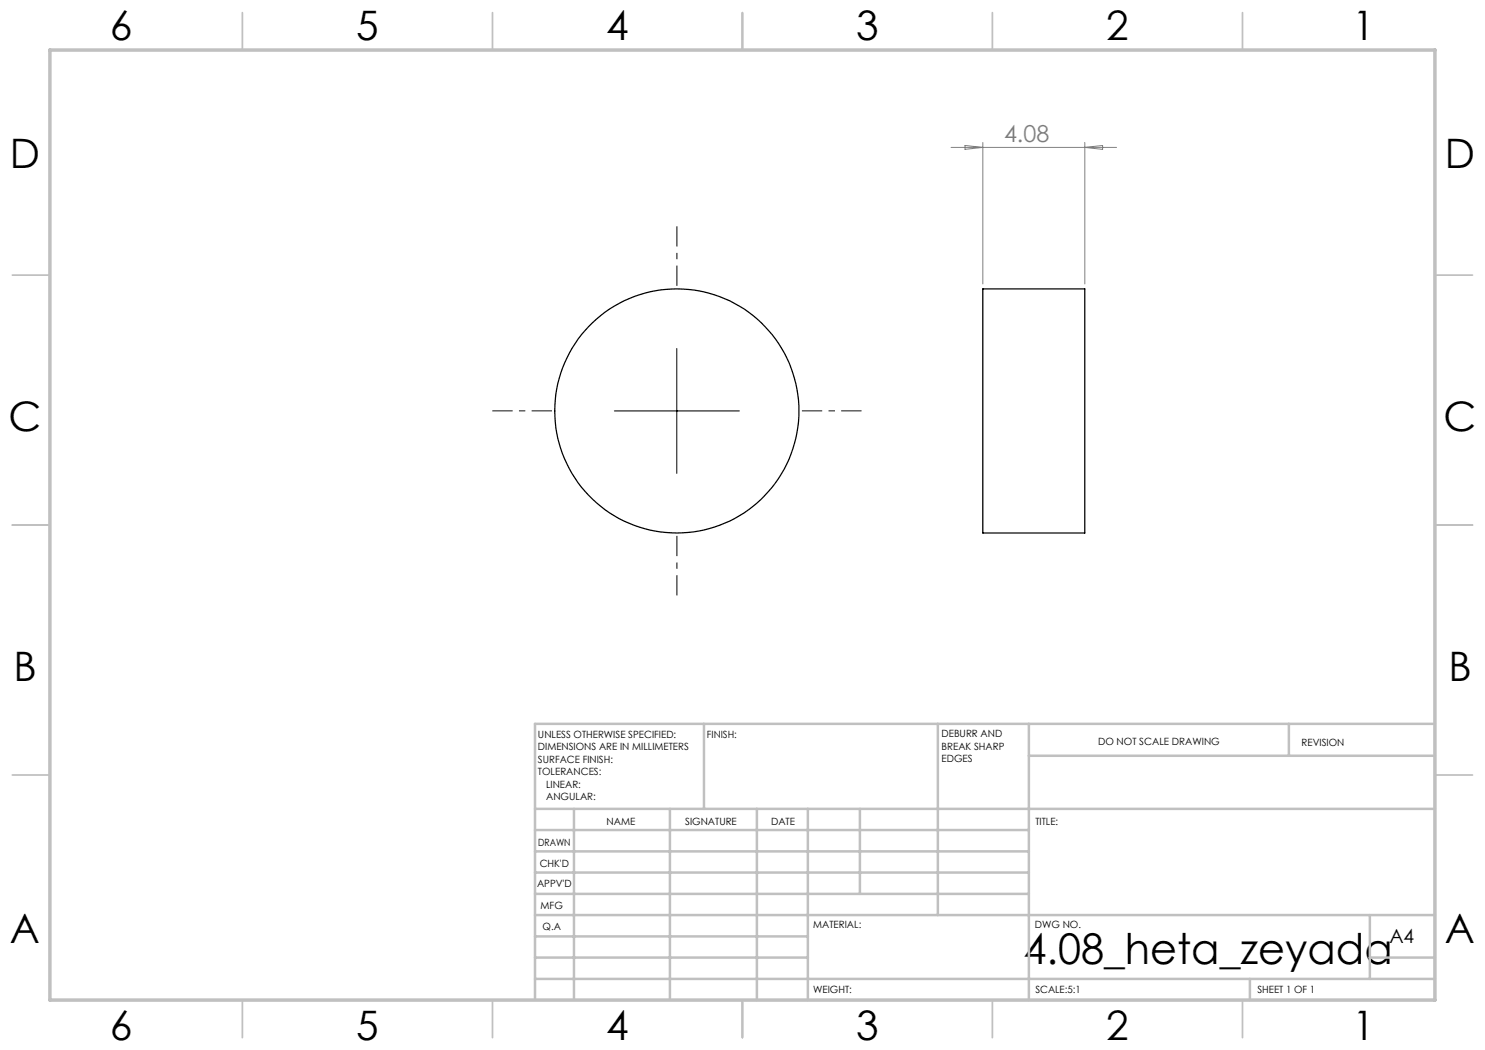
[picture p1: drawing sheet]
<svg xmlns="http://www.w3.org/2000/svg" width="297mm" height="210mm" viewBox="0 0 297 210" stroke-linecap="round" stroke-linejoin="round" font-family="sans-serif">
<g fill="none" stroke="#000" stroke-width=".25">
<path d="M196.6 57.8h20.4v48.8h-20.4z"/>
<circle cx="135.4" cy="82.2" r="24.4"/>
</g>
<path d="M135.4 57.2v-11.9M110.4 82.2h-11.9M160.4 82.2h11.9M135.4 107.2v11.9" fill="none" stroke="#000" stroke-width=".2" stroke-dasharray="15.2 1.3 1.3 1.3" stroke-dashoffset="11.2" stroke-linecap="butt"/>
<path d="M135.4 69.7v25M122.9 82.2h25" fill="none" stroke="#000" stroke-width=".2"/>
<path d="M190.2 29.5h33.1M193 29.1l3.6 .4-3.6 .4zM196.6 28.5v28.3M217 28.5v28.3M217 29.5l3.5-.4v.8z" fill="none" stroke="#808080" stroke-width=".2"/>
<g fill="none" stroke="#c0c0c0" stroke-width=".35">
<path d="M48.5 2.5v7.5M98.5 2.5v7.5M148.5 2.5v7.5M198.5 2.5v7.5M248.5 2.5v7.5M2.5 55h7.5M287 55h7.5M2.5 105h7.5M287 105h7.5M2.5 155h7.5M287 155h7.5M48.5 200v7.5"/>
<path d="M98.5 200v7.5M148.5 200v7.5M198.5 200v7.5M248.5 200v7.5"/>
</g>
<g fill="none" stroke="#c0c0c0" stroke-width=".5">
<path d="M140.8 144.8v17M187.6 144.8v38.2M205.8 144.8v55.2M205.8 151.2h81.2M257.8 144.8v6.4M287 144.8h-180v55.2M107 161.8h180M107 178.8h98.8M107 174.5h98.8M107 170.3h98.8M107 166h98.8M114.8 161.8v38.2"/>
<path d="M134 161.8v38.2M151.4 161.8v38.2M161.6 161.8v38.2M172 161.8v17M107 195.8h180M107 191.5h54.6M107 187.3h54.6M107 183h180M250 195.8v4.2M274 191.5h13M274 183v12.8"/>
</g>
<path d="M10 10h277v190h-277z" fill="none" stroke="#c0c0c0" stroke-width=".7"/>
<text font-size="8.5" x="204.7" y="192.7">4.08_heta_zeyada</text>
<g font-size="8.1">
<text x="22" y="8">6</text>
<text x="71.2" y="8">5</text>
<text x="121.2" y="8">4</text>
<text x="171.3" y="8">3</text>
<text x="221.3" y="8">2</text>
<text x="270.5" y="8">1</text>
<text x="2" y="33.6">D</text>
<text x="289" y="33.6">D</text>
<text x="1.7" y="86.1">C</text>
<text x="288.7" y="86.1">C</text>
<text x="2.7" y="136.1">B</text>
<text x="289.7" y="136.1">B</text>
<text x="2" y="188.6">A</text>
<text x="289" y="188.6">A</text>
<text x="22" y="208">6</text>
<text x="71.2" y="208">5</text>
<text x="121.2" y="208">4</text>
<text x="171.3" y="208">3</text>
<text x="221.3" y="208">2</text>
<text x="270.5" y="208">1</text>
</g>
<text font-size="4.7" fill="#808080" x="200.8" y="28.5">4.08</text>
<text font-size="3.9" x="277.9" y="188.5">A4</text>
<g font-size="2">
<text x="107.6" y="147.6">UNLESS OTHERWISE SPECIFIED:</text>
<text x="141.4" y="147.6">FINISH:</text>
<text x="188.3" y="147.5">DEBURR AND</text>
<text x="188.3" y="150">BREAK SHARP</text>
<text x="219.6" y="149">DO NOT SCALE DRAWING</text>
<text x="260.3" y="149.2">REVISION</text>
<text x="107.6" y="150.1">DIMENSIONS ARE IN MILLIMETERS</text>
<text x="107.6" y="152.6">SURFACE FINISH:</text>
<text x="107.6" y="155.1">TOLERANCES:</text>
<text x="188.3" y="152.5">EDGES</text>
<text x="109.2" y="157.6">LINEAR:</text>
<text x="109.2" y="160.1">ANGULAR:</text>
<text x="121.3" y="165">NAME</text>
<text x="137" y="164.9">SIGNATURE</text>
<text x="154.2" y="164.9">DATE</text>
<text x="207.1" y="164.9">TITLE:</text>
<text x="107.6" y="169.1">DRAWN</text>
<text x="107.9" y="173.3">CHK'D</text>
<text x="107.4" y="177.4">APPV'D</text>
<text x="108.1" y="181.8">MFG</text>
<text x="108.5" y="186">Q.A</text>
<text x="162.6" y="185.5">MATERIAL:</text>
<text x="207" y="185.5">DWG NO.</text>
<text x="162.6" y="198.5">WEIGHT:</text>
<text x="207.1" y="198.6">SCALE:5:1</text>
<text x="251.5" y="198.6">SHEET 1 OF 1</text>
</g>
</svg>
